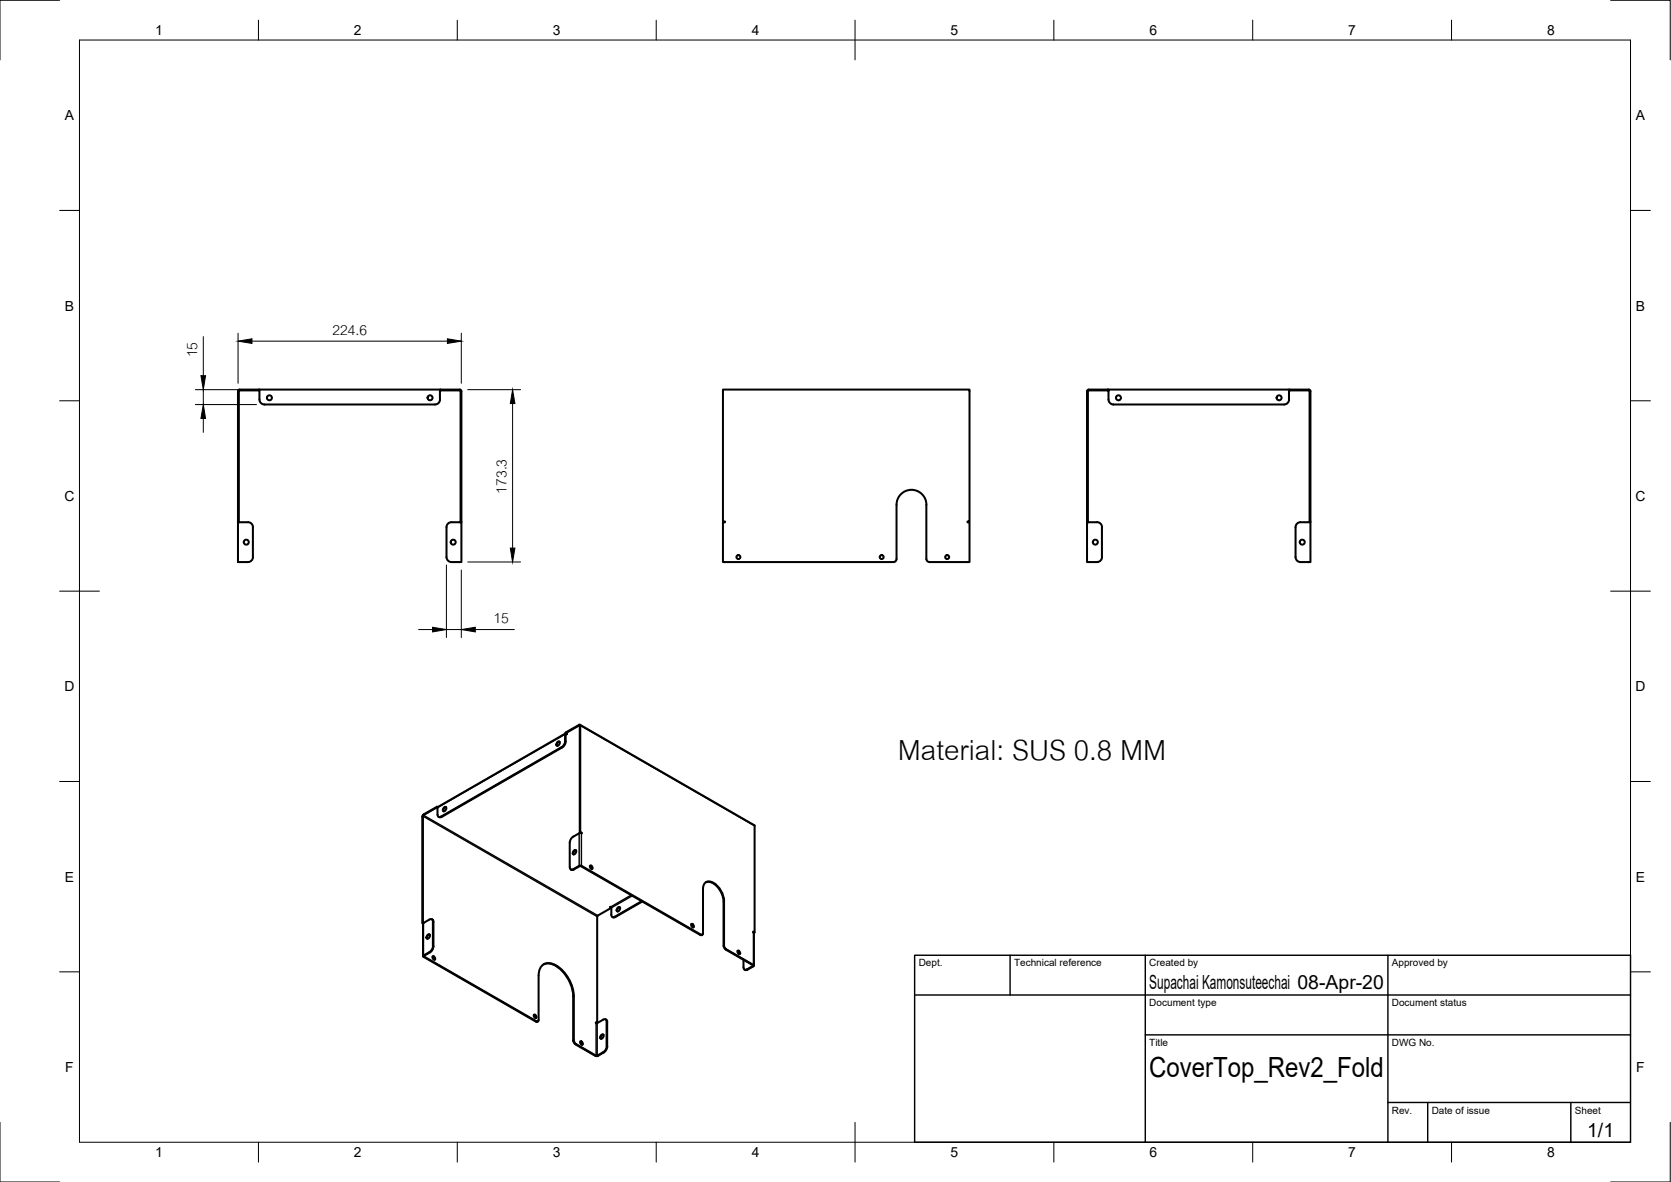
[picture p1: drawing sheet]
<svg xmlns="http://www.w3.org/2000/svg" width="420mm" height="297mm" viewBox="0 0 420 297" stroke-linecap="round" stroke-linejoin="round" font-family="sans-serif">
<!-- layer: Visible -->
<g fill="none" stroke="#000" stroke-width=".51">
<path d="M60.2 98.1h5M60.3 98.1l-.3 .2v32.9M65 97.9v.2M65.2 97.9v2.5a1.26 1.26 0 0 0 1.3 1.2h42.9a1.26 1.26 0 0 0 1.2-1.2v-2.5M110.6 98.1h5M110.8 97.9v.2M115.6 98.1l.2 .2M115.8 98.3v32.9M273.7 98.1h5M273.7 98.1l-.2 .2v32.9M278.5 97.9v.2M278.7 97.9h45.4v2.5a1.26 1.26 0 0 1-1.2 1.2h-42.9a1.26 1.26 0 0 1-1.3-1.2z"/>
<path d="M278.7 97.9h-5l-.4 .4v32.9M324.1 97.9h5M324.1 98.1h5M324.3 97.9v.2M329.1 97.9l.4 .4v43h-2.5a1.26 1.26 0 0 1-1.2-1.3v-7.5a1.26 1.26 0 0 1 1.2-1.3M329.1 98.1l.2 .2M329.3 98.3v32.9M59.8 131.2h2.5M59.8 131h.2M113.5 131.2a1.26 1.26 0 0 0-1.2 1.3v7.5a1.26 1.26 0 0 0 1.2 1.3h2.5v-10.1h-2.5M115.8 131h.2v.2M116 131v-32.7l-.2-.3-55.5-.1-.5 .4v43h2.5a1.26 1.26 0 0 0 1.3-1.3v-7.5a1.22 1.22 0 0 0-1.3-1.3"/>
<path d="M232.9 126.9v13.6M232.9 126.8a3.8 3.8 0 0 0-3.7-3.7 3.8 3.8 0 0 0-3.8 3.8v13.6a.75 .75 0 0 1-.7 .7l-42.9 .1v-10.1h.5v-.2h-.5v-33.1h62v33.1h-.5v.2h.5v10.1h-10.1M273.3 131h.2M275.8 131.2a1.23 1.23 0 0 1 1.3 1.3v7.5a1.26 1.26 0 0 1-1.3 1.3h-2.5v-10.1h2.5M327 131.2h2.5M329.3 131h.2M232.9 140.5a.75 .75 0 0 0 .8 .7M140.1 186.6l.2-.2h.4a.68 .68 0 0 1-.1 .7 .68 .68 0 0 1-.7 .3zM140.7 186.4l-.5 .4-.1 .6M142.1 184.5v1.7M142.1 186.2l-.4 1.1-.5 .5-30.3 17.4M142.2 184.3l-32.1 18.5"/>
<path d="M142.2 184.6v1.7M142.3 186.3l-.4 1-.5 .5-30.4 17.5M142.4 184.3l-.3 .2M142.4 184.4l-.2 .2M145.6 182.1l-3.4 2v.2M145.6 182.1l.3 .2v26.8l.4 .3h-.7l-1.5 .9M145.8 182.4v26.8l.5 .1M145.8 182.4l-3.6 1.9 .4 .2h-.2M145.8 182.1l43.9 25.4M106.2 205.2v26.8l.2 .1M109.9 202.7l-3.4 2-.3 .5M109.9 202.7l.1 .1"/>
<path d="M109.9 202.7v.2M110 203l.1 2 .5 .3 .3-.1M110 203l-.1-.1-3.4 2-.2 .2v26.8l.2 .1M110.1 202.8l-.1 .2M110.3 205.3h.1M111.1 205.3h-.7M111.6 203l.2-.2h.4a.68 .68 0 0 1-.1 .8 .68 .68 0 0 1-.7 .2zM112.2 202.8l-.6 .4v.7M143.5 218.5l.6 .1 2-.9 30 17.3 .5-.1M144.2 210.2l-.6 .5-.3 1.1v6.1l.2 .6 .7-.1 1.4-.8h.6l30 17.3 .5-.1 .1-.2M144.2 213.8l.2-.2 .4 .1a.68 .68 0 0 1 0 .7 .68 .68 0 0 1-.7 .2zM144.8 213.7l-.5 .4-.1 .6"/>
<path d="M145.9 209.1l-.1 .1M148.3 217.6l.5 .3v.5M148.4 217.6l.4 .1 .2 .6-.5-.1zM189.7 207.5v26.8l-.3-.2 .1 .2M106.3 231.9l-.1 .1M106.4 232.1v8.2M106.5 231.9l-.1 .2M107.4 235l.3-.2 .3 .1a.68 .68 0 0 1 0 .7 .68 .68 0 0 1-.7 .2zM108 234.8l-.5 .4-.1 .7M108.1 239.3l-1.5 .9v.2l28.3 16.2 .3 .1 .2-.4M108.6 231l.3 .2 .1 .5M108.8 231.6v6.1"/>
<path d="M108.9 237.7l-.2 .7a3.5 3.5 0 0 1-2.2 1.7v.3l28.2 16.3h.6M108.9 231.6l-.1-.4-.5-.2-1.8 1M109 231.7v6.1l-.4 1-.5 .5M153.6 227.9h-.2l.3 .2-3.4 2-.1 .2v26.8l-.4-.2 .1 .2M154 230.4l.3 .2 .4-.1M155.2 228.2l.3-.2h.4a.68 .68 0 0 1-.1 .7 .68 .68 0 0 1-.7 .3zM155.9 228l-.6 .4v.7M161.4 226.5l-7.2 4-.4-.3-.2-2.3M161.5 226.6l-6.8 3.8M173.8 232.2l.4 .4 .1 .5M173.8 232.2l.5 .2 .1 .6-.4-.1zM176.8 234.6v-11.2a1.62 1.62 0 0 1 .7-1.7 1.62 1.62 0 0 1 1.9 .2 5.8 5.8 0 0 1 2.7 4.6v11.4l.5 .6 7 4.1-1.6 1.1"/>
<path d="M177.5 221.7a3.4 3.4 0 0 1 3.6 2.1l.7 1.7 .1 1v11.2M181.9 237.7l.2 .5 .4 .4 6.8 4v.1M185.5 239l.4 .3v.5M185.5 238.9l.4 .2 .2 .6-.5-.1zM189.4 234.3h.3M189.5 234.3l.1 8.4M108.8 240.4l.5 .1 .1 .6-.5-.1zM108.8 240.4l.4 .3 .1 .5M134.2 255l.4 .4 .1 .5M134.2 255l.5 .2 .1 .6-.4-.1zM135.4 245.2v11.1M135.4 245.2a2.7 2.7 0 0 1 1.3-2.9 2.7 2.7 0 0 1 3.2 .3 9.8 9.8 0 0 1 4.4 7.7v11.4l.5 .6 5.1 3"/>
<path d="M136.7 242.4a4.4 4.4 0 0 1 4.7 1.7 9.8 9.8 0 0 1 2.7 6.3l.1 11.4 .5 .6 5 3M149.8 257.1h.4M150.2 257.1h.1M151.7 256.3l-1.5 .8M151.7 256.2h.6l.3 .5M152.3 256.2l.1 .1M152.4 256.2l.3 .6v6.2M152.5 256.8v6.1M186.9 241.2l.1 1.9 .2 .6 .6-.1 1.5-.9M187.2 243.7l.3 .1 .5-.1M145.9 261.8l.4 .3 .1 .5M145.9 261.7l.5 .2 .1 .6-.5-.1z"/>
<path d="M149.8 265.4h.5M151.1 260.2l.2-.2h.4a.68 .68 0 0 1 0 .7 .68 .68 0 0 1-.7 .3zM151.7 264.4l-1.8 .9M151.7 260l-.5 .4-.1 .7M152.6 262.9l-.4 1-.5 .5M152.7 263l-.2 .7a3.5 3.5 0 0 1-2.2 1.7"/>
<circle cx="67.7" cy="100" r=".62"/>
<circle cx="108.1" cy="100" r=".62"/>
<circle cx="281.2" cy="100" r=".62"/>
<circle cx="321.6" cy="100" r=".62"/>
<circle cx="61.9" cy="136.2" r=".62"/>
<circle cx="114" cy="136.2" r=".62"/>
<circle cx="185.7" cy="140" r=".5"/>
<circle cx="221.7" cy="140" r=".5"/>
<circle cx="238.2" cy="140" r=".5"/>
<circle cx="275.4" cy="136.2" r=".62"/>
<circle cx="327.4" cy="136.2" r=".62"/>
</g>
<!-- layer: Visible Narrow -->
<g fill="none" stroke="#000" stroke-width=".36">
<path d="M141.2 187.8h.2M142.1 186.2l.1 .1M142.4 184.3v.2h-.3l-32.1 18.5M145.6 182.1l.2 .3M145.8 182.4l.1-.1 43.8 25.2M106.2 205.2l.1-.1 43.9 25.2M106.5 204.7v.2l43.8 25.2M110.9 205.2l.1 .1M144.1 218.4l.2 .1M145.6 209.4v8.2l.2 .1M146.2 209.4v8.2l-.2 .1M106.5 232v8.1l.1 .1-.1 .2"/>
<path d="M108 239.3h.1M108.8 237.7l.2 .1M108.8 231.6l.2 .1M154.6 230.4h.1M158.7 224.9l-5.1 3M159 225.1l-5.3 3M176.2 234.9l-.1 .1M182.1 237.6l-.2 .1M182.1 226.5l-.2 .1M182.6 238.5l-.1 .1M189.5 234.3v8.2l-.2 .1 .2 .2M134.9 256.7h-.2"/>
<path d="M144.3 250.3l-.2 .1M149.9 257.1v8.2l-.2 .1M150.2 257.1v8.2l.1 .1M152.5 256.8h.2M187.8 243.6l.2 .1M144.3 261.4l-.2 .1M144.8 262.3l-.1 .1M151.7 264.4l.1 .1M152.5 262.9l.2 .1"/>
</g>
<!-- layer: Border -->
<g fill="none" stroke="#000" stroke-width=".25">
<path d="M15 .1h-15v15M20 10.1h390v276.9h-390zM65 5.1v5M115 5.1v5M165 5.1v5M215 5.1v10M265 5.1v5M315 5.1v5M365 5.1v5M405 .1h15v15M15 52.9h5M410 52.9h5"/>
<path d="M15 100.7h5M410 100.7h5M15 148.6h10M405 148.6h10M15 196.4h5M410 196.4h5M15 244.2h5M410 244.2h5M0 282.1v14.9h15M65 287v5M115 287v5M165 287v5"/>
<path d="M215 282.1v9.9M265 287v5M315 287v5M365 287v5M420 282.1v14.9h-15"/>
</g>
<!-- layer: TitleBlock -->
<path d="M230 240.1h180v46.9h-180zM230 250h180M254 240.1v9.9M288 240.1v46.9M349 240.1v46.9M288 260.1h122M349 277.1h61M359 277.1v9.9M395 277.1v9.9" fill="none" stroke="#000" stroke-width=".36"/>
<!-- layer: Dimensions -->
<g fill="none" stroke="#000" stroke-width=".25">
<path d="M49.1 97.9h14.1M51.1 84.6v9.8M51.1 97.9v3.8M59.9 83.7v12.6M63.4 85.7h49.1M116 83.7v12.6M117.6 97.9h13.3M49.1 101.7h15.4M51.1 105.2v3.5M128.9 101.4v36.3M105.3 158.2h3.5M112.2 142v18.2"/>
<path d="M112.2 158.2h3.8M116 143.2v17M117.6 141.2h13.3M119.5 158.2h9.8"/>
</g>
<path d="M50.5 94.4h1.2l-.6 3.5zM59.9 85.7l3.5-.6v1.2zM112.5 85.1l3.5 .6-3.5 .6zM51.1 101.7l.6 3.5h-1.2zM128.9 97.9l.6 3.5h-1.2zM128.3 137.7h1.2l-.6 3.5zM108.8 157.6l3.4 .6-3.4 .6zM116 158.2l3.5-.6v1.2z" fill="#000" stroke="#000" stroke-width=".25"/>
<text font-size="10.7" x="225.7" y="190.9">Material: SUS 0.8 MM</text>
<text font-size="7" x="289" y="270.6">CoverTop_Rev2_Fold</text>
<g font-size="5.3">
<text x="49.6" y="89.8" transform="rotate(-90 49.6 89.8)">15</text>
<text x="83.6" y="84.2">224.6</text>
<text x="127.3" y="124" transform="rotate(-90 127.3 124)">173.3</text>
<text x="124.1" y="156.7">15</text>
</g>
<g font-size="4.9">
<text x="289" y="248.5">Supachai Kamonsuteechai 08-Apr-20</text>
<text x="399.1" y="285.7">1/1</text>
</g>
<g font-size="3.5">
<text x="39" y="8.8">1</text>
<text x="89" y="8.8">2</text>
<text x="139" y="8.8">3</text>
<text x="189" y="8.8">4</text>
<text x="239" y="8.8">5</text>
<text x="289" y="8.8">6</text>
<text x="339" y="8.8">7</text>
<text x="389" y="8.8">8</text>
<text x="16.3" y="30.2">A</text>
<text x="411.3" y="30.2">A</text>
<text x="16.3" y="78">B</text>
<text x="411.3" y="78">B</text>
<text x="16.2" y="125.9">C</text>
<text x="411.2" y="125.9">C</text>
<text x="16.2" y="173.7">D</text>
<text x="411.2" y="173.7">D</text>
<text x="16.3" y="221.6">E</text>
<text x="411.3" y="221.6">E</text>
<text x="16.4" y="269.4">F</text>
<text x="411.4" y="269.4">F</text>
<text x="39" y="290.8">1</text>
<text x="89" y="290.8">2</text>
<text x="139" y="290.8">3</text>
<text x="189" y="290.8">4</text>
<text x="239" y="290.8">5</text>
<text x="289" y="290.8">6</text>
<text x="339" y="290.8">7</text>
<text x="389" y="290.8">8</text>
</g>
<g font-size="2.5">
<text x="231" y="242.9">Dept.</text>
<text x="255" y="242.9">Technical reference</text>
<text x="289" y="242.9">Created by</text>
<text x="350" y="242.9">Approved by</text>
<text x="289" y="252.8">Document type</text>
<text x="350" y="252.8">Document status</text>
<text x="289" y="262.9">Title</text>
<text x="350" y="262.9">DWG No.</text>
<text x="350" y="279.9">Rev.</text>
<text x="360" y="279.9">Date of issue</text>
<text x="396" y="279.9">Sheet</text>
</g>
</svg>
